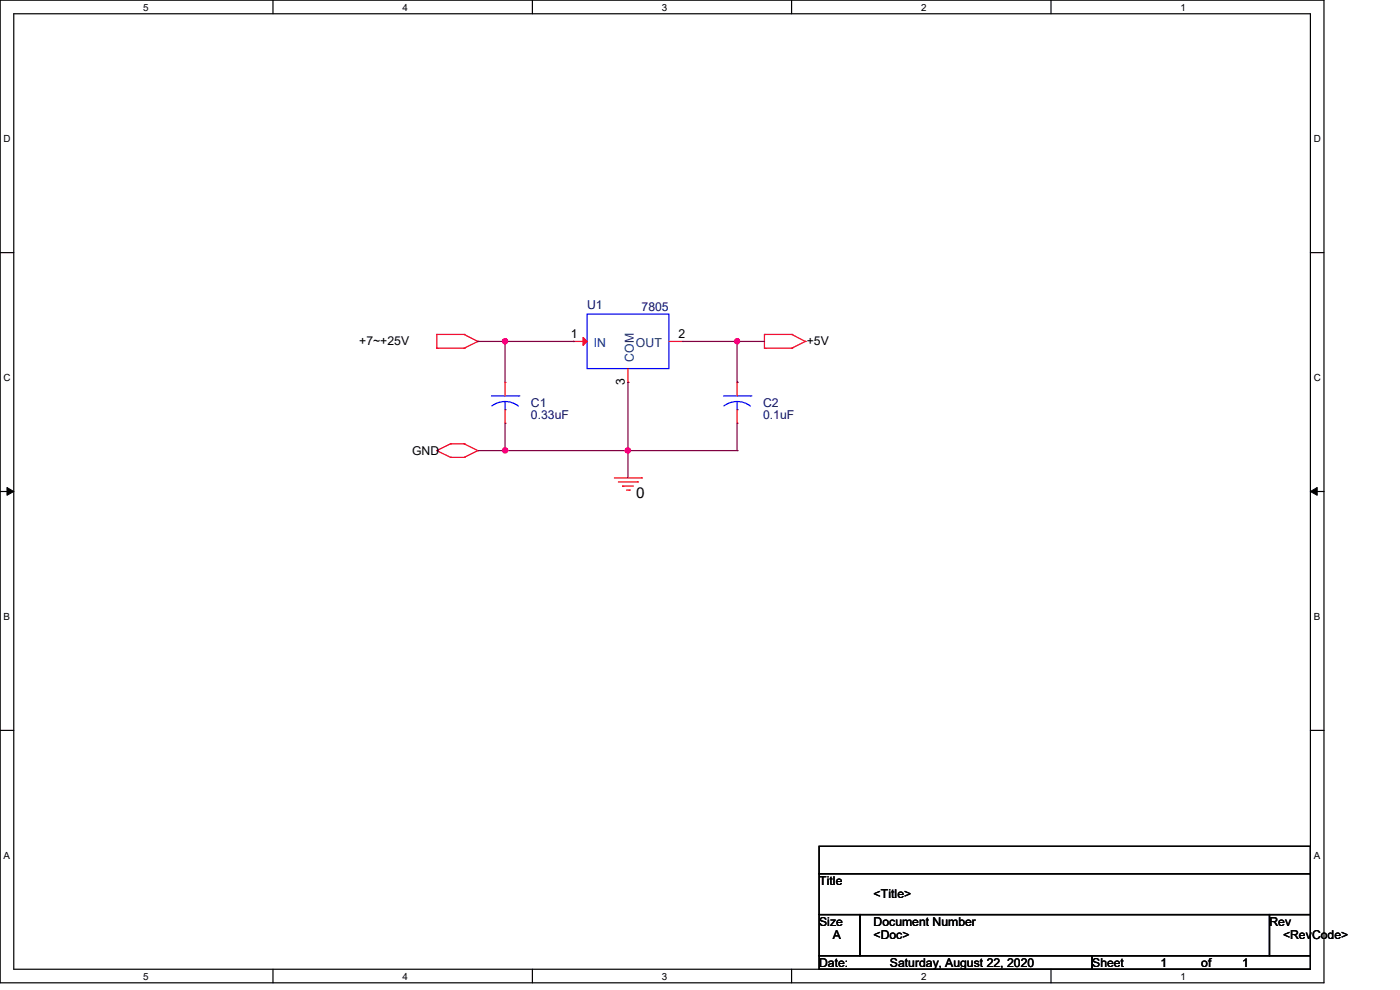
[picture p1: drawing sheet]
<svg xmlns="http://www.w3.org/2000/svg" width="297mm" height="210mm" viewBox="0 0 297 210" stroke-linecap="round" stroke-linejoin="round" font-family="sans-serif">
<path d="M0 0h280.9v208.5h-280.9zM2.9 2.9h275.1v202.7h-275.1z" fill="none" stroke="#000" stroke-width=".25"/>
<g fill="#fff">
<path d="M30.4 .3h1.1v2.4h-1.1z"/>
<path d="M30.4 205.9h1.1v2.3h-1.1z"/>
</g>
<path d="M57.9 0v2.9M57.9 205.6v2.9" fill="none" stroke="#000" stroke-width=".25"/>
<g fill="#fff">
<path d="M85.4 .3h1.1v2.4h-1.1z"/>
<path d="M85.4 205.9h1.1v2.3h-1.1z"/>
</g>
<path d="M112.9 0v2.9M112.9 205.6v2.9" fill="none" stroke="#000" stroke-width=".25"/>
<g fill="#fff">
<path d="M140.4 .3h1.2v2.4h-1.2z"/>
<path d="M140.4 205.9h1.2v2.3h-1.2z"/>
</g>
<path d="M167.9 0v2.9M167.9 205.6v2.9" fill="none" stroke="#000" stroke-width=".25"/>
<g fill="#fff">
<path d="M195.4 .3h1.2v2.4h-1.2z"/>
<path d="M195.4 205.9h1.2v2.3h-1.2z"/>
</g>
<path d="M223 0v2.9M223 205.6v2.9" fill="none" stroke="#000" stroke-width=".25"/>
<g fill="#fff">
<path d="M250.4 .3h1.2v2.4h-1.2z"/>
<path d="M250.4 205.9h1.2v2.3h-1.2z"/>
<path d="M.8 28.2h1.4v2.4h-1.4z"/>
<path d="M278.7 28.2h1.5v2.4h-1.5z"/>
<path d="M.8 78.9h1.4v2.3h-1.4z"/>
<path d="M278.7 78.9h1.5v2.3h-1.5z"/>
</g>
<path d="M0 53.6h2.9M278 53.6h2.9" fill="none" stroke="#000" stroke-width=".25"/>
<g fill="#fff">
<path d="M.8 129.6h1.3v2.3h-1.3z"/>
<path d="M278.7 129.6h1.4v2.3h-1.4z"/>
</g>
<path d="M0 104.3h2.9M278 104.3h2.9" fill="none" stroke="#000" stroke-width=".25"/>
<path d="M1.5 103.4l1.4 .9-1.4 .8zM278 104.3l1.4-.9v1.7z" fill="#000" stroke="#000" stroke-width=".21"/>
<g fill="#fff">
<path d="M.8 180.3h1.3v2.3h-1.3z"/>
<path d="M278.7 180.3h1.4v2.3h-1.4z"/>
</g>
<path d="M0 154.9h2.9M278 154.9h2.9M173.8 179.5h104.2v5.8h-104.2zM173.8 185.3h104.2v8.7h-104.2zM173.8 194h8.7v8.7h-8.7zM182.5 194h86.8v8.7h-86.8zM269.3 194h8.7v8.7h-8.7zM173.8 202.7h57.9v2.9h-57.9zM231.7 202.7h46.3v2.9h-46.3z" fill="none" stroke="#000" stroke-width=".25"/>
<g fill="none" stroke="#f00" stroke-width=".25">
<path d="M92.7 71h.1M92.7 73.9h.1M92.7 71h5.8M92.7 73.9h5.8M92.7 71v2.9M98.5 71h.1M98.5 73.9h.1M98.5 71l2.9 1.4M101.4 72.4h.1M101.4 72.4l-2.9 1.5M121.6 72.4h.1M121.6 72.4h2.9"/>
<path d="M133.2 78.2v2.9M141.9 72.4h2.9M144.8 72.4h.1M162.2 71h.1M162.2 73.9h.1M162.2 71h5.8M162.2 71v2.9M162.2 73.9h5.8M168 71h.1M168 73.9h.1M168 71l2.9 1.4M170.9 72.4h.1"/>
<path d="M170.9 72.4l-2.9 1.5M92.7 95.6h.1M92.7 95.6l2.9 1.4M95.6 94.1h.1M95.6 97h.1M95.6 94.1l-2.9 1.5M95.6 94.1h2.9M95.6 97h2.9M98.5 94.1h.1M98.5 97h.1M98.5 94.1l2.9 1.5M101.4 95.6h.1"/>
<path d="M101.4 95.6l-2.9 1.4M107.1 81.1h.1M107.1 89.8h.1M107.1 81.1v2.9M107.1 86.9v2.9M133.2 81.1h.1M156.4 81.1h.1M156.4 89.8h.1M156.4 81.1v2.9M156.4 86.9v2.9M130.3 101.4h5.8M131.2 102.2h4.1"/>
<path d="M132.1 103.1h.1M132.1 103.1h2.3M132.9 104h.6M133.5 104h.1M135.3 102.2h.1M136.1 101.4h.1"/>
</g>
<g fill="none" stroke="#00f" stroke-width=".25">
<path d="M124.5 66.6h17.4v11.6h-17.4zM104.3 84h5.8M107.1 86.9h.1M107.1 85.2l1.5 .2 1.4 .7M107.1 85.2l-1.4 .2-1.4 .7M107.1 85.2v1.7M110.1 84h.1M153.5 84h5.8M156.4 86.9h.1M156.4 85.2l1.5 .2 1.3 .7M156.4 85.2l-1.5 .2-1.3 .7M156.4 85.2v1.7"/>
<path d="M159.3 84h.1"/>
</g>
<path d="M123.7 71.6l.8 .8-.8 .9z" fill="#f00" stroke="#f00" stroke-width=".25"/>
<g fill="none" stroke="#800040" stroke-width=".25">
<path d="M101.4 72.4h.1M101.4 72.4h20.2M107.1 72.4h.1M107.1 72.4v8.7M121.6 72.4h.1M144.8 72.4h17.4M156.4 72.4h.1M156.4 72.4v8.7M101.4 95.6h55M107.1 95.6h.1M107.1 89.8v5.8M133.2 81.1h.1"/>
<path d="M133.2 95.6h.1M133.2 81.1v20.3M156.4 81.1h.1M156.4 95.6h.1M156.4 89.8v5.8"/>
</g>
<g fill="#f0f" stroke="#f0f" stroke-width=".25">
<circle cx="107.1" cy="72.4" r=".55"/>
<circle cx="156.4" cy="72.4" r=".55"/>
<circle cx="133.2" cy="95.5" r=".56"/>
<circle cx="107.1" cy="95.5" r=".55"/>
</g>
<text font-size="3.2" x="135" y="105.7">0</text>
<g font-size="2.6" fill="#000080">
<text x="124.5" y="65.5">U1</text>
<text x="136.1" y="66">7805</text>
<text x="112.6" y="86.3">C1</text>
<text x="112.6" y="88.9">0.33uF</text>
<text x="161.9" y="86.3">C2</text>
<text x="161.9" y="88.9">0.1uF</text>
</g>
<g font-size="2.6">
<text x="121.1" y="71.8">1</text>
<text x="143.9" y="71.8">2</text>
<text x="76.2" y="73.3">+7~+25V</text>
<text x="171.2" y="73.3">+5V</text>
<text x="132.6" y="81.7" transform="rotate(-90 132.6 81.7)">3</text>
<text x="87.5" y="96.5">GND</text>
<text x="173.8" y="187.7">Title</text>
<text x="185.3" y="190.6">&lt;Title&gt;</text>
<text x="173.8" y="196.3">Size</text>
<text x="185.3" y="196.3">Document Number</text>
<text x="269.3" y="196.3">Rev</text>
<text x="176.7" y="199.3">A</text>
<text x="185.3" y="199.3">&lt;Doc&gt;</text>
<text x="272.2" y="199.3">&lt;RevCode&gt;</text>
<text x="173.8" y="205.1">Date:</text>
<text x="188.8" y="205.1">Saturday, August 22, 2020</text>
<text x="231.7" y="205.1">Sheet</text>
<text x="246.2" y="205.1">1</text>
<text x="254.8" y="205.1">of</text>
<text x="263.5" y="205.1">1</text>
</g>
<g font-size="2.6" fill="#004080">
<text x="126" y="73.6">IN</text>
<text x="134.4" y="76.7" transform="rotate(-90 134.4 76.7)">COM</text>
<text x="134.9" y="73.6">OUT</text>
</g>
<g font-size="2.1">
<text x="30.4" y="2.2">5</text>
<text x="85.4" y="2.2">4</text>
<text x="140.4" y="2.2">3</text>
<text x="195.4" y="2.2">2</text>
<text x="250.4" y="2.2">1</text>
<text x=".8" y="30.1">D</text>
<text x="278.7" y="30.1">D</text>
<text x=".8" y="80.8">C</text>
<text x="278.7" y="80.8">C</text>
<text x=".8" y="131.5">B</text>
<text x="278.7" y="131.5">B</text>
<text x=".8" y="182.2">A</text>
<text x="278.7" y="182.2">A</text>
<text x="30.4" y="207.8">5</text>
<text x="85.4" y="207.8">4</text>
<text x="140.4" y="207.8">3</text>
<text x="195.4" y="207.8">2</text>
<text x="250.4" y="207.8">1</text>
</g>
</svg>
